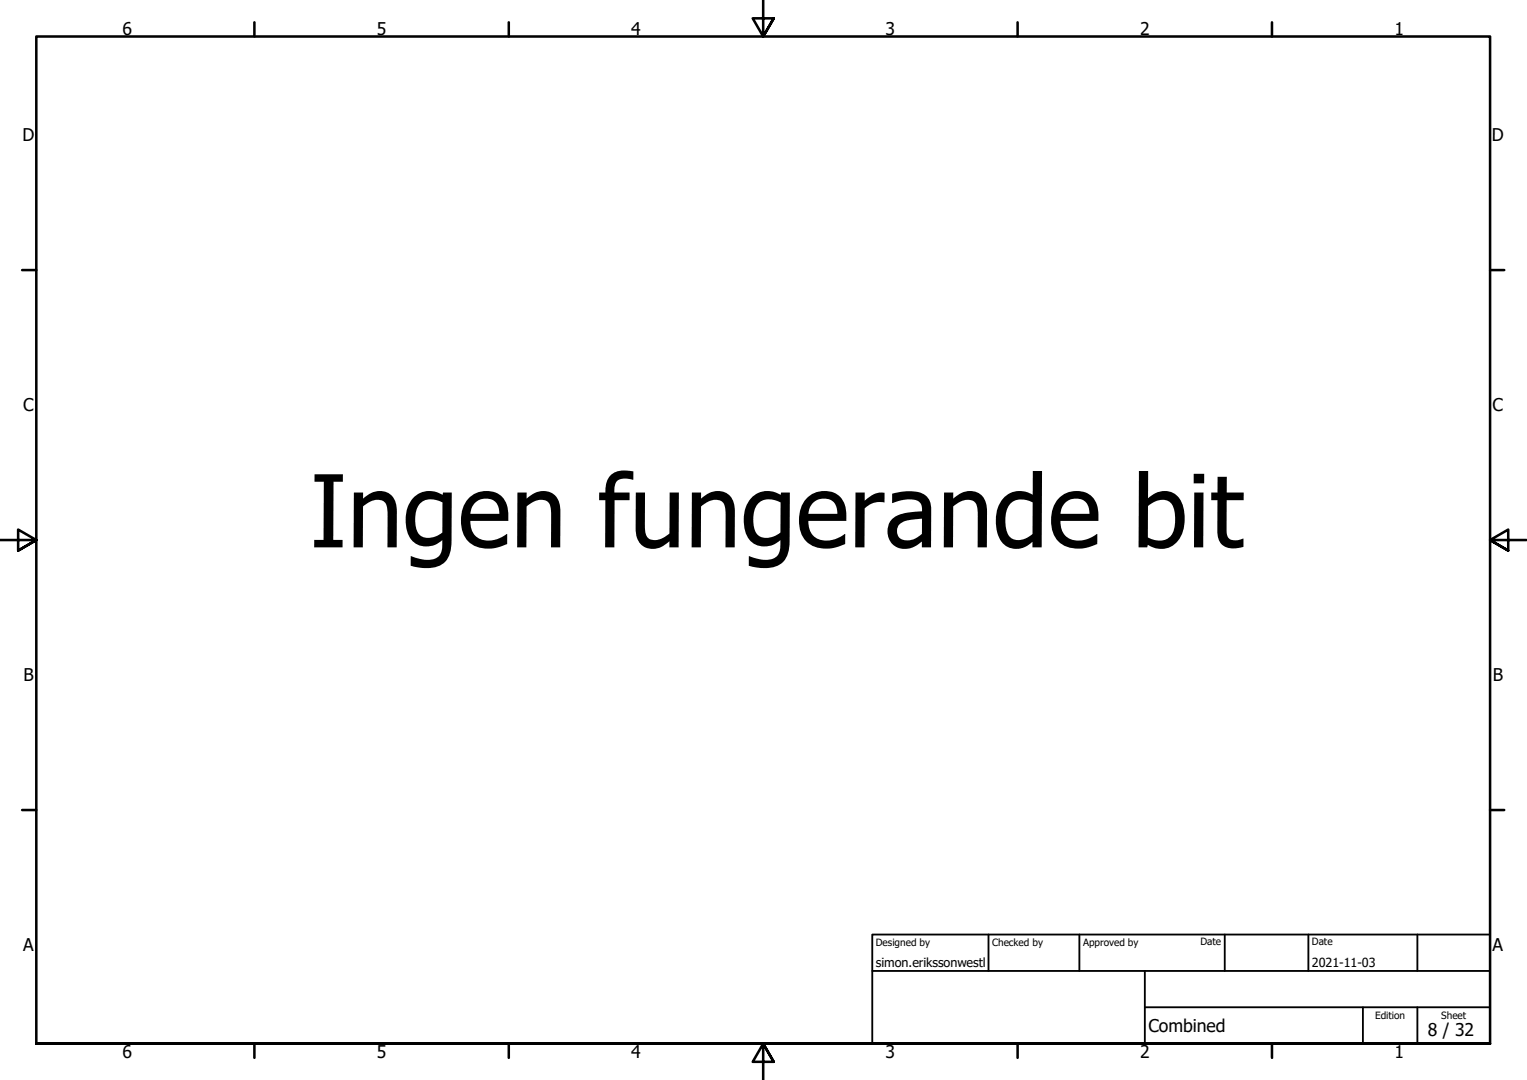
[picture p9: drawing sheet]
<svg xmlns="http://www.w3.org/2000/svg" width="420mm" height="297mm" viewBox="0 0 420 297" stroke-linecap="round" stroke-linejoin="round" font-family="sans-serif">
<!-- layer: Border (ISO) -->
<g fill="none" stroke="#000" stroke-width=".7">
<path d="M70 6.1v3.9M140 6.1v3.9M210 0v10l-2.9-5h5.8l-2.9 5 2.9-5M280 6.1v3.9M350 6.1v3.9M6.1 74.3h3.9M410 74.3h3.9M0 148.5h10l-5-2.8v5.7l5-2.9-5 2.9M420 148.5h-10l5-2.8v5.7l-5-2.9 5 2.9M6.1 222.8h3.9M410 222.8h3.9M10 287v-277h400v277h-400h400"/>
<path d="M70 287v3.9M140 287v3.9M212.9 292l-2.9-5 2.9 5h-5.8l2.9-5v10M280 287v3.9M350 287v3.9"/>
</g>
<!-- layer: Title (ISO) -->
<path d="M240 257h170v30h-170zM272 257v10M297 257v10M337 257v10M360 257v10M390 257v10M240 267h170M315 277h95M315 267v20M375 277v10M390 277v10" fill="none" stroke="#000" stroke-width=".51"/>
<text font-size="27.6" x="85.2" y="150.5">Ingen fungerande bit</text>
<g font-size="4.8">
<text x="33.7" y="9.6">6</text>
<text x="103.7" y="9.6">5</text>
<text x="173.7" y="9.6">4</text>
<text x="243.7" y="9.6">3</text>
<text x="313.7" y="9.6">2</text>
<text x="383.7" y="9.6">1</text>
<text x="6.2" y="38.9">D</text>
<text x="410.5" y="38.9">D</text>
<text x="6.4" y="113.2">C</text>
<text x="410.7" y="113.2">C</text>
<text x="6.4" y="187.4">B</text>
<text x="410.7" y="187.4">B</text>
<text x="6.4" y="261.7">A</text>
<text x="410.7" y="261.7">A</text>
<text x="316" y="283.8">Combined</text>
<text x="392.9" y="285">8 / 32</text>
<text x="33.7" y="290.9">6</text>
<text x="103.7" y="290.9">5</text>
<text x="173.7" y="290.9">4</text>
<text x="243.7" y="290.9">3</text>
<text x="313.7" y="290.9">2</text>
<text x="383.7" y="290.9">1</text>
</g>
<g font-size="3.5">
<text x="241" y="266">simon.erikssonwestl</text>
<text x="361" y="266">2021-11-03</text>
</g>
<g font-size="2.8">
<text x="241" y="260.1">Designed by</text>
<text x="273" y="260.1">Checked by</text>
<text x="298" y="260.1">Approved by</text>
<text x="330.3" y="260">Date</text>
<text x="361" y="260">Date</text>
<text x="378.4" y="280.1">Edition</text>
<text x="396.6" y="280.1">Sheet</text>
</g>
</svg>
